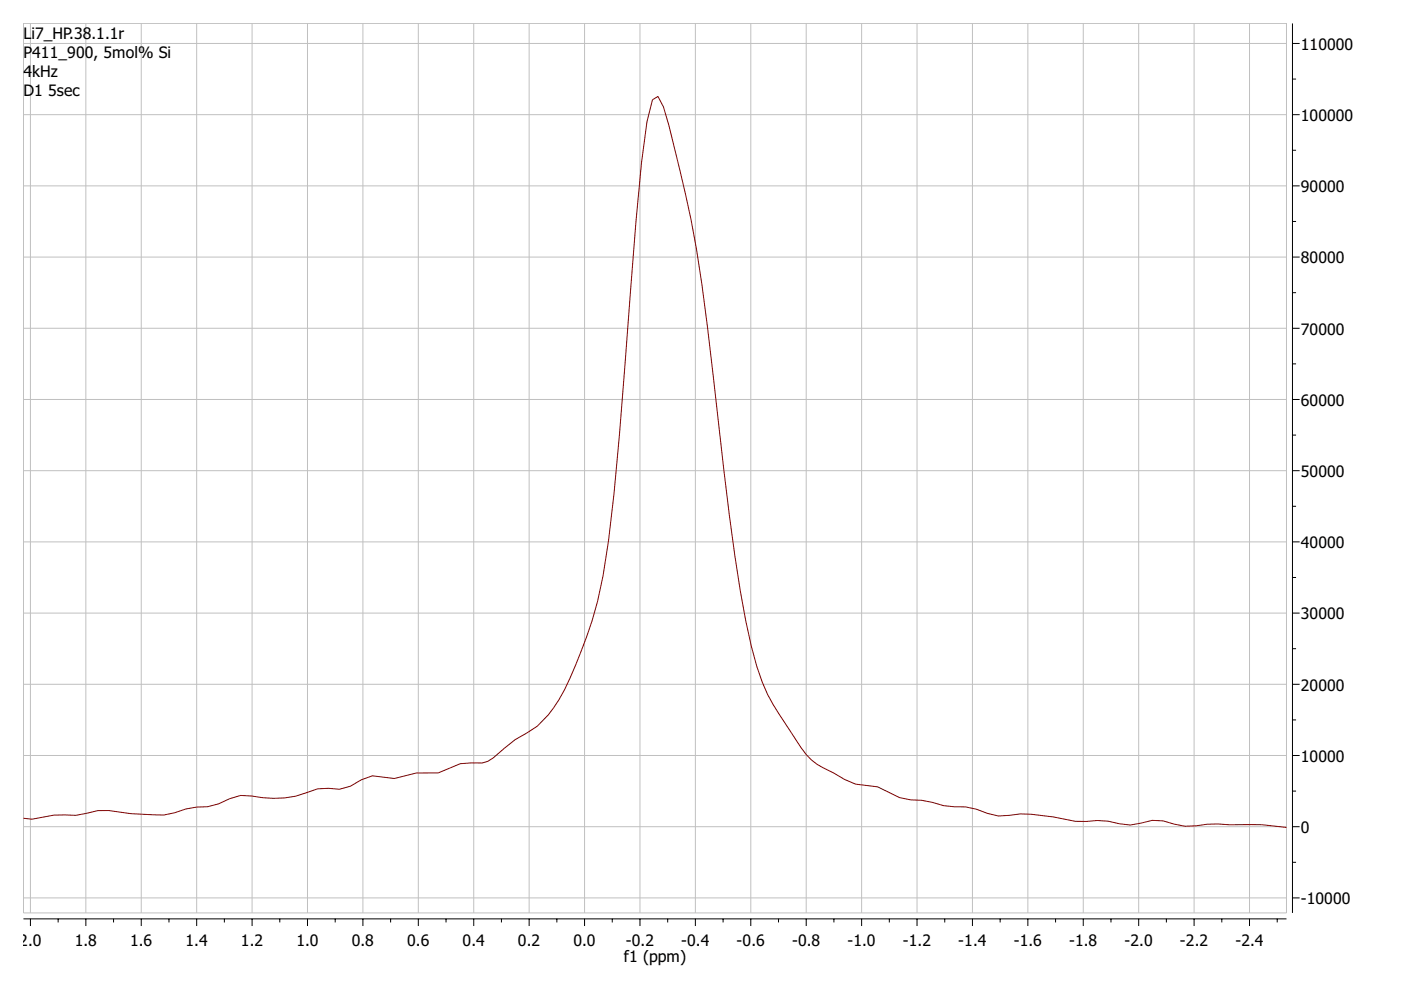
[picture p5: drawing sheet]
<svg xmlns="http://www.w3.org/2000/svg" width="297mm" height="210mm" viewBox="0 0 297 210" stroke-linecap="round" stroke-linejoin="round" font-family="sans-serif">
<g fill="none" stroke="#000" stroke-width=".21">
<path d="M274 5v188.6M274 16.8h.8M274 9.2h1.5M274 31.9h.8M274 39.4h1.5M274 24.3h1.5M274 47h.8M274 54.5h1.5M274 77.2h.8M274 62.1h.8M274 69.6h1.5M274 92.2h.8"/>
<path d="M274 99.8h1.5M274 84.7h1.5M274 107.3h.8M274 114.9h1.5M274 137.5h.8M274 122.4h.8M274 130h1.5M274 152.6h.8M274 145.1h1.5M274 167.7h.8M274 175.3h1.5M274 160.2h1.5"/>
<path d="M5 194.8h267.8M6.5 194.8v1.5M12.3 194.8v.8M18.2 194.8v1.5M24.1 194.8v.8M29.9 194.8v1.5M35.8 194.8v.8M41.7 194.8v1.5M47.6 194.8v.8M53.4 194.8v1.5M59.3 194.8v.8M65.2 194.8v1.5"/>
<path d="M71.1 194.8v.8M76.9 194.8v1.5M82.8 194.8v.8M88.7 194.8v1.5M94.6 194.8v.8M100.4 194.8v1.5M106.3 194.8v.8M112.2 194.8v1.5M118.1 194.8v.8M123.9 194.8v1.5M129.8 194.8v.8M135.7 194.8v1.5"/>
<path d="M141.6 194.8v.8M147.4 194.8v1.5M153.3 194.8v.8M159.2 194.8v1.5M165.1 194.8v.8M170.9 194.8v1.5M176.8 194.8v.8M182.7 194.8v1.5M188.6 194.8v.8M194.4 194.8v1.5M200.3 194.8v.8M206.2 194.8v1.5"/>
<path d="M212.1 194.8v.8M217.9 194.8v1.5M223.8 194.8v.8M229.7 194.8v1.5M235.5 194.8v.8M241.4 194.8v1.5M247.3 194.8v.8M253.2 194.8v1.5M259 194.8v.8M264.9 194.8v1.5M270.8 194.8v.8M274 182.8h.8"/>
<path d="M274 190.4h1.5"/>
</g>
<g fill="none" stroke="#c0c0c0" stroke-width=".21">
<path d="M5 9.2h267.8M5 5h267.8v188.6h-267.8zM6.5 5v188.6M18.2 5v188.6M29.9 5v188.6M41.7 5v188.6M53.4 5v188.6M65.2 5v188.6M76.9 5v188.6M88.7 5v188.6M100.4 5v188.6M112.2 5v188.6"/>
<path d="M123.9 5v188.6M135.7 5v188.6M147.4 5v188.6M159.2 5v188.6M170.9 5v188.6M182.7 5v188.6M194.4 5v188.6M206.2 5v188.6M217.9 5v188.6M229.7 5v188.6M241.4 5v188.6M253.2 5v188.6"/>
<path d="M264.9 5v188.6M5 39.4h267.8M5 24.3h267.8M5 54.5h267.8M5 69.6h267.8M5 99.8h267.8M5 84.7h267.8M5 114.9h267.8M5 130h267.8M5 145.1h267.8M5 175.3h267.8M5 160.2h267.8"/>
<path d="M5 190.4h267.8"/>
</g>
<path d="M5 173.5a7.1 7.1 0 0 0 4.1-.2 23.5 23.5 0 0 1 7-.4l1.1-.2a17.3 17.3 0 0 1 9.4-.4l5.8 .5a15.2 15.2 0 0 0 7-1.3 16.4 16.4 0 0 1 4.6-.5 14 14 0 0 0 4.7-1.6l2.3-.7 2.3 .1a21.9 21.9 0 0 0 14-1.5 16.9 16.9 0 0 1 4.7 0 9.8 9.8 0 0 0 4.6-2l2.4-.8 4.6 .6 2.3-.6a9.8 9.8 0 0 1 4.7-.6h2.3l4.7-2 3.5-.1a5.3 5.3 0 0 0 4.6-2.1l1.2-1a17.9 17.9 0 0 1 4.7-3.2 13.7 13.7 0 0 0 4.6-3.9 36.7 36.7 0 0 0 5.8-10.6 89.5 89.5 0 0 0 7-26.4 1033.8 1033.8 0 0 0 4.7-52.8l2.3-27.2 1.2-8.8 1.1-4.6 1.2-.8 1.2 2.2a285.6 285.6 0 0 1 9.3 46.6l2.3 20.1a568.5 568.5 0 0 0 5.8 42.4 55.9 55.9 0 0 0 5.8 17.7l3.5 5.4a31.4 31.4 0 0 0 4.7 6.4 20.9 20.9 0 0 0 4.7 2.7 19.9 19.9 0 0 0 4.6 2.4l4.7 .5 2.3 1.2a12.9 12.9 0 0 0 7 1.7l2.3 .4a19 19 0 0 0 7 1 16.1 16.1 0 0 1 4.7 1.4 8.1 8.1 0 0 0 4.6 .4 27.7 27.7 0 0 1 9.3 .3l2.4 .5a18.5 18.5 0 0 0 6.9 .3 14.6 14.6 0 0 1 4.7 .6 8 8 0 0 0 4.7-.1 10 10 0 0 1 6.9 .2 15.9 15.9 0 0 0 7 .1l5.8 .1a50.1 50.1 0 0 1 11.1 .5" fill="none" stroke="#800000" stroke-width=".21"/>
<g font-size="4">
<text x="5" y="8.3">L</text>
<text x="6.7" y="8.3">i</text>
<text x="7.4" y="8.3">7_HP.38</text>
<text x="19.4" y="8.3">.1.1r</text>
<text x="275.8" y="10.6">110000</text>
<text x="5" y="12.4">P</text>
<text x="5" y="16.4">4</text>
<text x="6.8" y="12.4">411_900, 5mol% Si</text>
<text x="6.8" y="16.4">kHz</text>
<text x="5" y="20.5">D</text>
<text x="7.3" y="20.5">1</text>
<text x="10.2" y="20.5">5sec</text>
<text x="275.8" y="25.7">100000</text>
<text x="275.8" y="40.8">90000</text>
<text x="275.8" y="55.9">80000</text>
<text x="275.8" y="70.9">70000</text>
<text x="275.8" y="86">60000</text>
<text x="275.8" y="101.1">50000</text>
<text x="275.8" y="116.2">40000</text>
<text x="275.8" y="131.3">30000</text>
<text x="275.8" y="146.4">20000</text>
<text x="275.8" y="161.5">10000</text>
<text x="275.8" y="176.6">0</text>
<text x="275.8" y="191.7">-10000</text>
<text x="4.1" y="200.6">2.0</text>
<text x="15.8" y="200.6">1.8</text>
<text x="27.6" y="200.6">1.6</text>
<text x="39.3" y="200.6">1.4</text>
<text x="51.1" y="200.6">1.2</text>
<text x="62.8" y="200.6">1.0</text>
<text x="74.6" y="200.6">0.8</text>
<text x="86.3" y="200.6">0.6</text>
<text x="98.1" y="200.6">0.4</text>
<text x="109.8" y="200.6">0.2</text>
<text x="121.6" y="200.6">0.0</text>
<text x="132.3" y="204">f1 (ppm)</text>
<text x="132.7" y="200.6">-0.2</text>
<text x="144.4" y="200.6">-0.4</text>
<text x="156.2" y="200.6">-0.6</text>
<text x="167.9" y="200.6">-0.8</text>
<text x="179.7" y="200.6">-1.0</text>
<text x="191.4" y="200.6">-1.2</text>
<text x="203.2" y="200.6">-1.4</text>
<text x="214.9" y="200.6">-1.6</text>
<text x="226.7" y="200.6">-1.8</text>
<text x="238.4" y="200.6">-2.0</text>
<text x="250.2" y="200.6">-2.2</text>
<text x="261.9" y="200.6">-2.4</text>
</g>
</svg>
